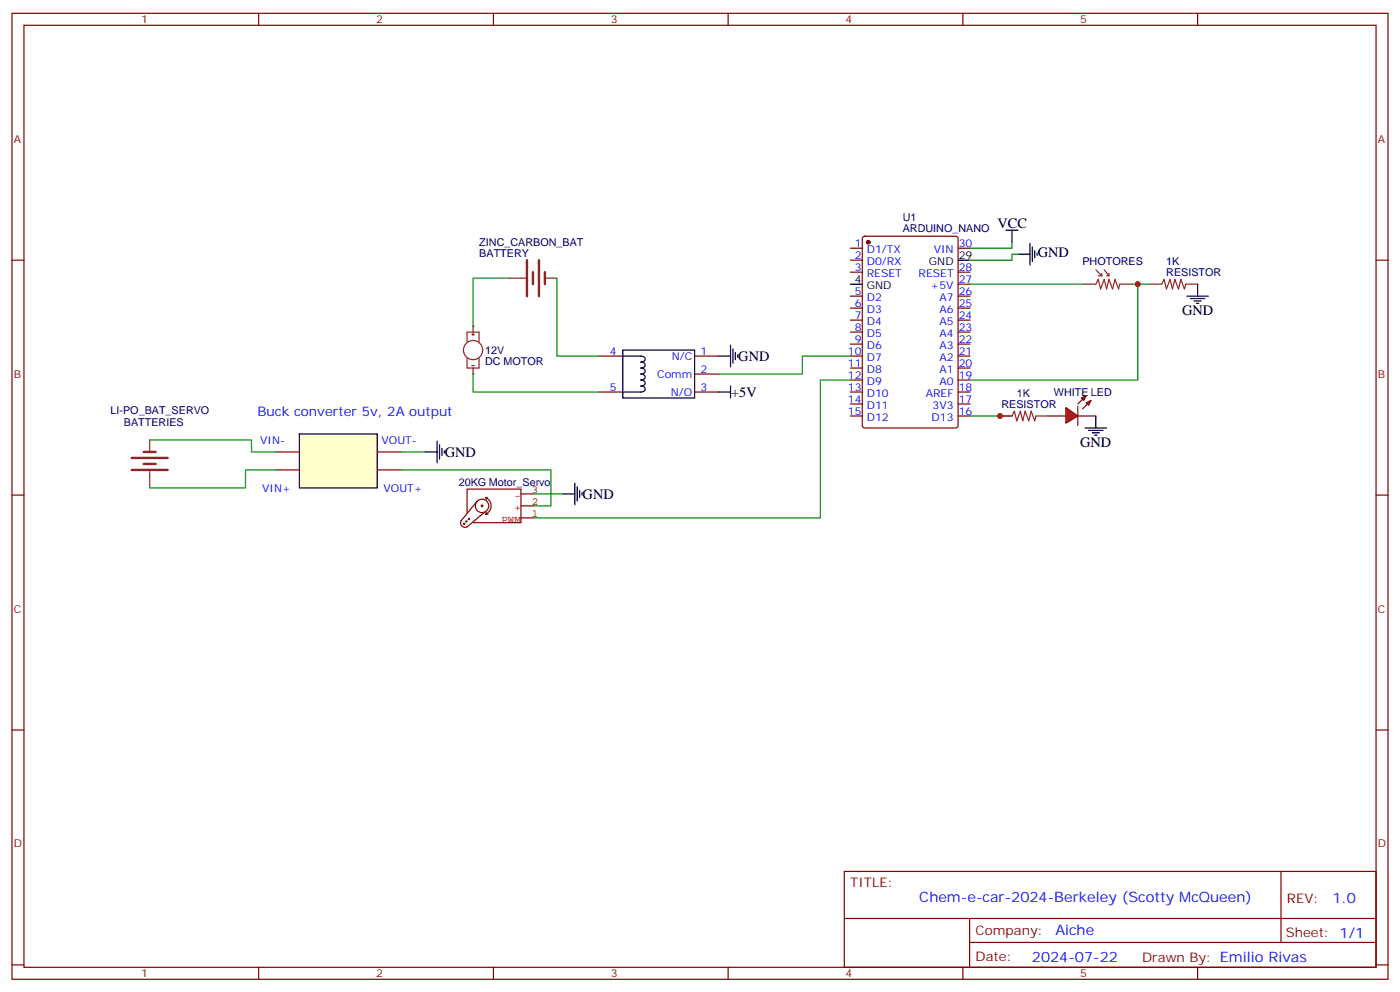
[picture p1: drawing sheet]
<svg xmlns="http://www.w3.org/2000/svg" width="412mm" height="292mm" viewBox="0 0 412 292" stroke-linecap="round" stroke-linejoin="round" font-family="sans-serif">
<g fill="none" stroke="#870000" stroke-width=".35">
<path d="M3.5 3.9h405.4v284.4h-405.4zM7.1 7.4h398.2v277.3h-398.2zM76.2 3.9v3.5M145.3 3.9v3.5M214.5 3.9v3.5M283.6 3.9v3.5M352.8 3.9v3.5M3.5 76.6h3.6M250.5 76.6h3.5M250.5 73.1h3.5M254.2 69.7l.5-.2h26.8l.7 .5v55.3l-.4 .6-27.1 .1-.6-.5-.1-55.3zM282.2 73.1h3.6"/>
<path d="M405.3 76.6h3.6M250.5 80.1h3.5M250.5 87.2h3.5M250.5 90.7h3.5M250.5 94.2h3.5M250.5 97.8h3.5M282.2 80.1h3.6M282.2 87.2h3.6M282.2 90.7h3.6M282.2 94.2h3.6M282.2 97.8h3.6M282.2 83.6h3.6"/>
<path d="M176.4 115.4h7M176.4 104.8h7M204.6 115.4h7.1M204.6 104.8h7.1M204.6 110.1h7.1M250.5 115.4h3.5M250.5 104.8h3.5M250.5 101.3h3.5M250.5 108.3h3.5M250.5 111.9h3.5M250.5 118.9h3.5M282.2 115.4h3.6"/>
<path d="M282.2 104.8h3.6M282.2 101.3h3.6M282.2 108.3h3.6M282.2 111.9h3.6M282.2 118.9h3.6M250.5 122.4h3.5M282.2 122.4h3.6M3.5 145.7h3.6M405.3 145.7h3.6M3.5 214.9h3.6M405.3 214.9h3.6M248.7 256.5h156.6v28.2h-156.6z"/>
<path d="M377.3 256.5v20.9M248.7 270.4h156.5M285.6 277.4h119.6M285.6 270.4v14.1M3.5 284h3.6M76.2 284.7v3.6M145.3 284.7v3.6M214.5 284.7v3.6M283.6 284.7v3.6M352.8 284.7v3.6M405.3 284h3.6"/>
</g>
<path d="M282.2 76.6h3.6M250.5 83.6h3.5M183.4 103h21.2v14.2h-21.2zM183.4 104.8l6 .1 .4 .3 .2 .7-.6 .6-.7 .1 .7 .1 .6 .6-.2 .7-1.1 .3 .7 .1 .6 .6-.2 .8-1.1 .3 .7 .1 .6 .6-.2 .7-1.1 .4 .7 .1 .6 .6-.2 .7-1.1 .3 1.1 .4 .2 .7-.2 .3-1.1 .4h-5.3" fill="none" stroke="#000" stroke-width=".35"/>
<circle cx="255.8" cy="71.3" r=".53" fill="#870000" stroke="#870000" stroke-width=".35"/>
<path d="M322.8 79.4l1.8 1.8M325.3 79.4l1.4 1.8M319.3 83.6h3.5l.7-1.4 .7 2.9 1.1-2.9 .7 2.9 .7-2.9 1 2.9 .7-2.9 1.1 2.9 .3-1.5h3.6M323.5 81.2h1.1M324.6 80.5v.7M326 81.2h.7M326.7 80.5v.7" fill="none" stroke="#8c2424" stroke-width=".35"/>
<g fill="#f00" stroke="#870000" stroke-width=".35">
<path d="M314 120l3.5 2.4-3.5 2.2z"/>
<path d="M317.5 119.6v5.7z"/>
</g>
<g fill="#870000" stroke="#870000" stroke-width=".35">
<path d="M317.5 118.9l1.4-1.4z"/>
<path d="M318.9 120.3l1.4-1.4z"/>
</g>
<g fill="#f00" stroke="#870000" stroke-width=".35">
<path d="M318.6 117.2l1.4-.7-.7 1.4z"/>
<path d="M320 118.6l1.4-.7-.7 1.4z"/>
</g>
<path d="M308.7 122.4h5.3M317.5 122.4h5.3" fill="none" stroke="#870000" stroke-width=".35"/>
<g fill="none" stroke="#850000" stroke-width=".35">
<path d="M136.6 154.1l.3 .1-.2 .2-.2-.2M137.3 153.4l.3 .1-.2 .2-.2-.2M137.6 151v-7h15.9v9.8h-14.2M138 152.7l.3 .1-.2 .2-.2-.2M140 148.7a1.98 1.98 0 0 1 3.1-1.5 1.98 1.98 0 0 1-.2 3.4 1.98 1.98 0 0 1-2.9-1.7M140.6 147.5l-4.8 5.8a1.31 1.31 0 0 0 .3 1.5 1.31 1.31 0 0 0 1.5 .3l5.3-4.4M141.8 148.7l.4 .2-.2 .3-.3-.3M143 146.4a2.68 2.68 0 0 1 1.7 2.5 2.68 2.68 0 0 1-1.7 2.5M143.2 150.8l-.1 .6h.7M143.6 146.4h-.5l.1 .6M153.5 152.4h3.5M153.5 148.9h3.5"/>
<path d="M153.5 145.4h3.5"/>
</g>
<path d="M155.2 76.6v10.6M158.7 76.6v10.6M157 80.1v3.5M160.5 80.1v3.5M38.8 138.3h10.6M38.8 134.8h10.6M42.3 136.6h3.6M42.3 133h3.6" fill="none" stroke="#8c2424" stroke-width=".71"/>
<g fill="none" stroke="#8c2424" stroke-width=".35">
<path d="M139 98.5h.7M139.3 96v1.8M139.3 98.1v.7M149.9 81.9h5M160.5 81.9h3.5M137.6 100.6v-2.8h3.5v2.8M137.6 105.5v2.8h3.5v-2.8M139 107.6h.7M139.3 108.3v1.8M44.1 129.5v3.5M44.1 138.7v4.9"/>
<circle cx="139.3" cy="103" r="2.82"/>
</g>
<path d="M296.3 67.8h3.6M298.1 67.8v3.5M299.9 74.8h3.5M303.4 71.6v6.4M304.1 72.7v4.2M304.8 73.8v2.1M305.5 74.5v.7" fill="none" stroke="#000" stroke-width=".35"/>
<path d="M298.1 71.3v1.8h-12.3M299.9 74.8h-1.8v1.8h-12.3" fill="none" stroke="#008700" stroke-width=".35"/>
<g fill="#8c2424">
<circle cx="139.3" cy="96" r=".18"/>
<circle cx="139.3" cy="110.1" r=".18"/>
</g>
<path d="M250.5 104.8h-14.1v5.3h-24.7M250.5 111.9h-8.8v40.5h-84.7" fill="none" stroke="#008700" stroke-width=".35"/>
<path d="M88.2 127.7h22.9v15.9h-22.9z" fill="#ffc" stroke="#000" stroke-width=".35"/>
<path d="M81.1 133h7.1M81.1 138.3h7.1M111.1 133h7.1M111.1 138.3h7.1" fill="none" stroke="#870000" stroke-width=".35"/>
<path d="M149.9 81.9h-10.6v14.1M164 81.9v22.9h12.4M285.8 83.6h33.5M333.4 83.6h1.7v28.3h-49.3M335.1 83.6h3.6M139.3 110.1v5.3h37.1M44.1 129.5h30v3.5h7M81.1 138.3h-8.8v5.3h-28.2M118.2 138.3h44.1v10.6h-5.3M118.2 133h7M285.8 122.4h12.3M157 145.4h8.8" fill="none" stroke="#008700" stroke-width=".35"/>
<path d="M338.7 83.6h3.5l.7-1.4 .7 2.9 1.1-2.9 .7 2.9 .7-2.9 1 2.9 .7-2.9 1.1 2.9 .3-1.5h3.6M294.6 122.4h3.5l.7-1.4 .7 2.9 1.1-2.9 .7 2.9 .7-2.9 1 2.9 .7-2.9 1.1 2.9 .4-1.5h3.5" fill="none" stroke="#8c2424" stroke-width=".35"/>
<g fill="none" stroke="#000" stroke-width=".35">
<path d="M349.6 87.2h6.4M350.7 87.9h4.2M351.7 88.6h2.1M352.4 89.3h.7M352.8 83.6v3.6M211.7 104.8h3.5M211.7 115.4h3.5M215.2 101.6v6.4M215.2 113.6v3.6M215.9 102.7v4.2M216.6 103.8v2.1M217.3 104.5v.7"/>
<path d="M125.2 133h3.6M128.8 129.9v6.3M129.5 130.9v4.2M130.2 132v2.1M130.9 132.7v.7M319.6 126h6.4M320.7 126.7h4.2M321.7 127.4h2.1M322.4 128.1h.7M322.8 122.4v3.6M165.8 145.4h3.5M169.3 142.2v6.4"/>
<path d="M170 143.3v4.2M170.7 144.3v2.1M171.4 145v.7"/>
</g>
<g fill="#c00">
<circle cx="335.1" cy="83.6" r=".88"/>
<circle cx="294.6" cy="122.4" r=".88"/>
</g>
<g font-size="4.2">
<text x="293.9" y="67.1">VCC</text>
<text x="305.7" y="75.7">GND</text>
<text x="348.2" y="92.8">GND</text>
<text x="217.5" y="106.2">GND</text>
<text x="215.4" y="116.8">+5V</text>
<text x="318.2" y="131.6">GND</text>
<text x="131.1" y="134.4">GND</text>
<text x="171.6" y="146.8">GND</text>
</g>
<g font-size="4.2" fill="#00f">
<text x="270.8" y="265.5">Chem-e-car-2024-Berkeley (Scotty McQueen)</text>
<text x="392.5" y="265.8">1.0</text>
<text x="310.9" y="275.3">Aiche</text>
<text x="304" y="283.1">2024-07-22</text>
</g>
<text font-size="3.9" fill="#00f" x="75.8" y="122.4">Buck converter 5v, 2A output</text>
<g font-size="3.9" fill="#800">
<text x="250.5" y="261.1">TITLE:</text>
<text x="379.1" y="265.8">REV:</text>
<text x="287.4" y="275.3">Company:</text>
<text x="378.7" y="275.9">Sheet: 1/1</text>
<text x="287.4" y="283">Date:</text>
<text x="336.4" y="283.1">Drawn By: Emilio Rivas</text>
</g>
<g font-size="3.2" fill="#800">
<text x="41.6" y="6.9">1</text>
<text x="110.8" y="6.9">2</text>
<text x="179.9" y="6.9">3</text>
<text x="249.1" y="6.9">4</text>
<text x="318.2" y="6.9">5</text>
<text x="4.1" y="42">A</text>
<text x="405.9" y="42">A</text>
<text x="4.1" y="111.2">B</text>
<text x="405.9" y="111.2">B</text>
<text x="4.1" y="180.3">C</text>
<text x="405.9" y="180.3">C</text>
<text x="4.1" y="249.4">D</text>
<text x="405.9" y="249.4">D</text>
<text x="41.6" y="287.7">1</text>
<text x="110.8" y="287.7">2</text>
<text x="179.9" y="287.7">3</text>
<text x="249.1" y="287.7">4</text>
<text x="318.2" y="287.7">5</text>
</g>
<g font-size="3.2" fill="#000080">
<text x="265.9" y="65.1">U1</text>
<text x="265.9" y="68.4">ARDUINO_NANO</text>
<text x="141.2" y="75.5">BATTERY</text>
<text x="141.2" y="72.5">ZINC_CARBON_BAT</text>
<text x="318.8" y="77.9">PHOTORES</text>
<text x="343.5" y="81.2">RESISTOR</text>
<text x="343.5" y="78.1">1K</text>
<text x="142.9" y="107.3">DC MOTOR</text>
<text x="142.9" y="104.3">12V</text>
<text x="299.5" y="116.8">1K</text>
<text x="310.4" y="116.5">WHITE LED</text>
<text x="32.6" y="122">LI-PO_BAT_SERVO</text>
<text x="36.5" y="125.5">BATTERIES</text>
<text x="295" y="120.1">RESISTOR</text>
<text x="135.1" y="143.1">20KG Motor_Servo</text>
</g>
<g font-size="3.2" fill="#00f">
<text x="251.8" y="72.7">1</text>
<text x="251.8" y="76.2">2</text>
<text x="255.3" y="74.5">D1/TX</text>
<text x="255.3" y="78">D0/RX</text>
<text x="275" y="74.5">VIN</text>
<text x="282.4" y="72.7">30</text>
<text x="251.8" y="79.8">3</text>
<text x="255.3" y="81.5">RESET</text>
<text x="270.6" y="81.5">RESET</text>
<text x="282.4" y="83.3">27</text>
<text x="282.4" y="79.8">28</text>
<text x="251.8" y="86.8">5</text>
<text x="255.3" y="88.6">D2</text>
<text x="274.1" y="85.1">+5V</text>
<text x="276.7" y="88.6">A7</text>
<text x="282.4" y="86.8">26</text>
<text x="251.8" y="90.3">6</text>
<text x="251.8" y="93.9">7</text>
<text x="255.3" y="92.1">D3</text>
<text x="255.3" y="95.6">D4</text>
<text x="276.7" y="95.6">A5</text>
<text x="276.7" y="92.1">A6</text>
<text x="282.4" y="93.9">24</text>
<text x="282.4" y="90.3">25</text>
<text x="251.8" y="97.4">8</text>
<text x="251.8" y="100.9">9</text>
<text x="255.3" y="99.2">D5</text>
<text x="276.7" y="99.2">A4</text>
<text x="282.4" y="100.9">22</text>
<text x="282.4" y="97.4">23</text>
<text x="179.7" y="104.5">4</text>
<text x="197.9" y="105.9">N/C</text>
<text x="206.4" y="104.5">1</text>
<text x="249.8" y="104.5">10</text>
<text x="249.8" y="108">11</text>
<text x="255.3" y="102.7">D6</text>
<text x="255.3" y="106.2">D7</text>
<text x="276.7" y="106.2">A2</text>
<text x="276.7" y="102.7">A3</text>
<text x="282.4" y="108">20</text>
<text x="282.4" y="104.5">21</text>
<text x="193.6" y="111.2">Comm</text>
<text x="206.4" y="109.7">2</text>
<text x="249.8" y="111.5">12</text>
<text x="255.3" y="109.7">D8</text>
<text x="255.3" y="113.3">D9</text>
<text x="276.7" y="113.3">A0</text>
<text x="276.7" y="109.7">A1</text>
<text x="282.4" y="111.5">19</text>
<text x="179.7" y="115">5</text>
<text x="197.6" y="116.5">N/O</text>
<text x="206.4" y="115">3</text>
<text x="249.8" y="115">13</text>
<text x="249.8" y="118.6">14</text>
<text x="255.3" y="116.8">D10</text>
<text x="272.7" y="116.8">AREF</text>
<text x="282.4" y="118.6">17</text>
<text x="282.4" y="115">18</text>
<text x="249.8" y="122.1">15</text>
<text x="255.3" y="120.3">D11</text>
<text x="255.3" y="123.9">D12</text>
<text x="274.4" y="123.9">D13</text>
<text x="274.7" y="120.3">3V3</text>
<text x="282.4" y="122.1">16</text>
<text x="76.6" y="130.6">VIN-</text>
<text x="112.4" y="130.6">VOUT-</text>
<text x="77.3" y="144.7">VIN+</text>
<text x="113" y="144.7">VOUT+</text>
</g>
<g font-size="3.2">
<text x="273.6" y="78">GND</text>
<text x="282.4" y="76.2">29</text>
<text x="251.8" y="83.3">4</text>
<text x="255.3" y="85.1">GND</text>
</g>
<g font-size="3.2" fill="#840000">
<text x="151.5" y="146.9">-</text>
<text x="156.6" y="148.6">2</text>
<text x="156.6" y="145">3</text>
<text x="147.7" y="153.9">PWM</text>
<text x="151.5" y="150.4">+</text>
<text x="156.6" y="152.1">1</text>
</g>
</svg>
